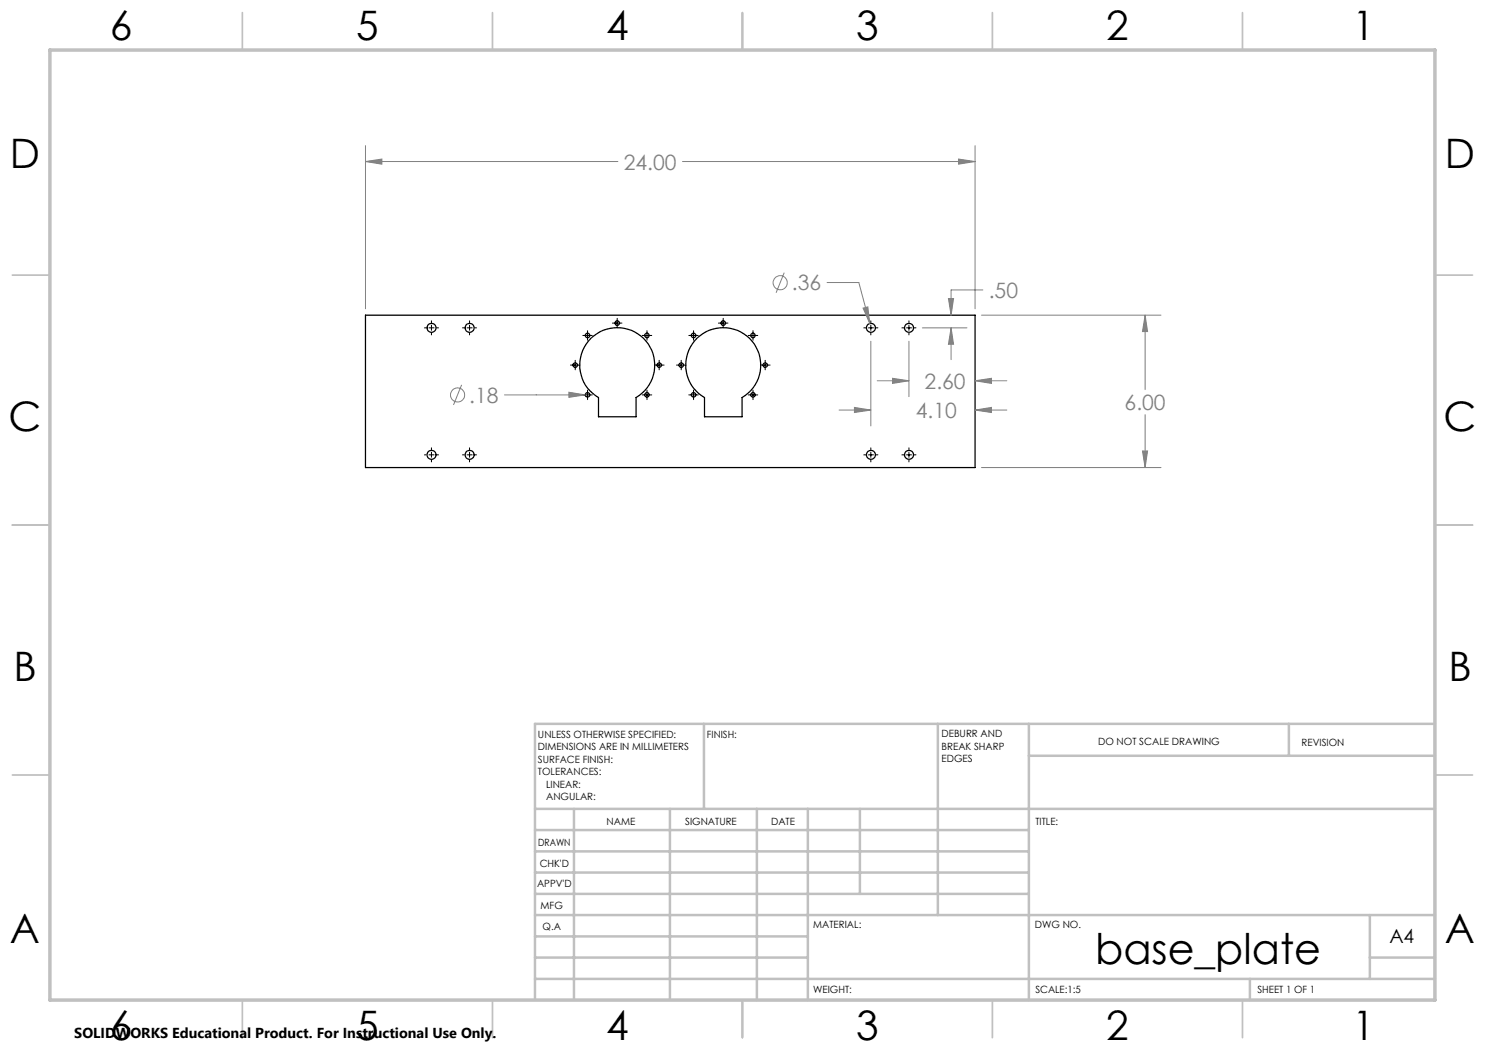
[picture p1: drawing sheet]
<svg xmlns="http://www.w3.org/2000/svg" width="297mm" height="210mm" viewBox="0 0 297 210" stroke-linecap="round" stroke-linejoin="round" font-family="sans-serif">
<g fill="none" stroke="#000" stroke-width=".25">
<path d="M73.1 63h121.9v30.5h-121.9zM118.2 67.7a7.5 7.5 0 0 1 11.2 .8 7.5 7.5 0 0 1-2.2 11v3.9h-7.5v-3.9a7.5 7.5 0 0 1-1.5-11.8zM139.4 67.7a7.5 7.5 0 0 1 11.2 .8 7.5 7.5 0 0 1-2.2 11v3.9h-7.5v-3.9a7.5 7.5 0 0 1-1.5-11.8z"/>
<circle cx="86.3" cy="65.6" r=".9"/>
<circle cx="93.9" cy="65.6" r=".9"/>
<circle cx="115" cy="73" r=".46"/>
<circle cx="117.5" cy="79" r=".45"/>
<circle cx="117.5" cy="67.1" r=".46"/>
<circle cx="123.5" cy="64.6" r=".44"/>
<circle cx="129.4" cy="79" r=".45"/>
<circle cx="129.4" cy="67.1" r=".46"/>
<circle cx="131.9" cy="73" r=".44"/>
<circle cx="136.3" cy="73" r=".45"/>
<circle cx="138.7" cy="79" r=".46"/>
<circle cx="138.7" cy="67.1" r=".46"/>
<circle cx="144.6" cy="64.6" r=".46"/>
<circle cx="150.6" cy="79" r=".44"/>
<circle cx="150.6" cy="67.1" r=".44"/>
<circle cx="153.1" cy="73" r=".44"/>
<circle cx="174.2" cy="65.6" r=".89"/>
<circle cx="181.8" cy="65.6" r=".89"/>
<circle cx="86.3" cy="91" r=".9"/>
<circle cx="93.9" cy="91" r=".9"/>
<circle cx="174.2" cy="91" r=".9"/>
<circle cx="181.8" cy="91" r=".9"/>
</g>
<g fill="none" stroke="#808080" stroke-width=".2">
<path d="M73.1 32.3l3.3-.5v1zM73.1 29.1v32.7M73.1 32.3h50.5M136.5 32.3h58.5M191.7 31.8l3.3 .5-3.3 .5zM195 29.1v32.7M156.8 54.5l-1.6 4.1M165.4 56.5h6.4l2.2 8.2M189.7 59.7h1l-.5 3.3zM196.6 58h-6.4v5M92.3 77l-1.6 4M100.9 79h16.2"/>
<path d="M113.8 78.4l3.3 .6-3.3 .5zM172.6 61.6l1-.2 .4 3.3zM174.2 68.3v16.9M175.4 76.2h6.4M178.5 75.7l3.3 .5-3.3 .5zM181.8 68.3v11M184.5 65.6h8.9M190.2 65.6l.5 3.3h-1zM190.2 65.6v6.3M195 76.2l3.3-.5v1zM195 76.2h6.4M196.3 63h35.9"/>
<path d="M229 63l.5 3.3h-1zM229 63v14.9M167.8 82h6.4M170.9 81.5l3.3 .5-3.3 .5zM195 82l3.3-.5v1zM195 82h6.4M196.3 93.5h35.9M228.5 90.2h1l-.5 3.3zM229 82.9v10.6"/>
<circle cx="156" cy="56.6" r="1.41"/>
<circle cx="91.5" cy="79" r="1.41"/>
</g>
<g fill="none" stroke="#000" stroke-width=".2">
<path d="M84.9 65.6h.4M85.8 65.6h1M86.3 64.2v.3M86.3 65v1.1M86.3 66.6v.4M87.3 65.6h.4M92.5 65.6h.4M93.4 65.6h1M93.9 64.2v.3M93.9 65v1.1M93.9 66.6v.4M94.9 65.6h.4"/>
<path d="M114.1 73h1.9M115 72.1v1.9M116.6 67.1h1.9M116.6 79h1.9M117.5 66.1v1.9M117.5 78v1.9M122.5 64.6h1.9M123.4 63.7v1.9M128.4 67.1h2M128.4 79h2M129.4 66.1v1.9M129.4 78v1.9"/>
<path d="M130.9 73h1.9M131.8 72.1v1.9M135.3 73h1.9M136.2 72.1v1.9M137.8 67.1h1.9M137.8 79h1.9M138.7 66.1v1.9M138.7 78v1.9M143.7 64.6h1.9M144.6 63.7v1.9M149.6 67.1h2M149.6 79h2"/>
<path d="M150.6 66.1v1.9M150.6 78v1.9M152.1 73h1.9M153 72.1v1.9M172.8 65.6h.4M173.7 65.6h1M174.2 64.2v.3M174.2 65v1.1M174.2 66.6v.4M175.2 65.6h.4M180.4 65.6h.4M181.3 65.6h1"/>
<path d="M181.8 64.2v.3M181.8 65v1.1M181.8 66.6v.4M182.8 65.6h.4M84.9 91h.4M85.8 91h1M86.3 89.6v.3M86.3 90.4v1.1M86.3 92v.4M87.3 91h.4M92.5 91h.4M93.4 91h1"/>
<path d="M93.9 89.6v.3M93.9 90.4v1.1M93.9 92v.4M94.9 91h.4M172.8 91h.4M173.7 91h1M174.2 89.6v.3M174.2 90.4v1.1M174.2 92v.4M175.2 91h.4M180.4 91h.4M181.3 91h1"/>
<path d="M181.8 89.6v.3M181.8 90.4v1.1M181.8 92v.4M182.8 91h.4"/>
</g>
<g fill="none" stroke="#c0c0c0" stroke-width=".35">
<path d="M48.5 2.5v7.5M98.5 2.5v7.5M148.5 2.5v7.5M198.5 2.5v7.5M248.5 2.5v7.5M2.5 55h7.5M287 55h7.5M2.5 105h7.5M287 105h7.5M2.5 155h7.5M287 155h7.5M48.5 200v7.5"/>
<path d="M98.5 200v7.5M148.5 200v7.5M198.5 200v7.5M248.5 200v7.5"/>
</g>
<g fill="none" stroke="#c0c0c0" stroke-width=".5">
<path d="M140.8 144.8v17M187.6 144.8v38.2M205.8 144.8v55.2M205.8 151.2h81.2M257.8 144.8v6.4M287 144.8h-180v55.2M107 161.8h180M107 178.8h98.8M107 174.5h98.8M107 170.3h98.8M107 166h98.8M114.8 161.8v38.2"/>
<path d="M134 161.8v38.2M151.4 161.8v38.2M161.6 161.8v38.2M172 161.8v17M107 195.8h180M107 191.5h54.6M107 187.3h54.6M107 183h180M250 195.8v4.2M274 191.5h13M274 183v12.8"/>
</g>
<path d="M10 10h277v190h-277z" fill="none" stroke="#c0c0c0" stroke-width=".7"/>
<path d="M228.5 90.2h1l-.5 3.3zM229 63l.5 3.3h-1zM191.7 31.8l3.3 .5-3.3 .5zM73.1 32.3l3.3-.5v1zM172.6 61.6l1.4 3.1-.4-3.3zM178.5 75.7l3.3 .5-3.3 .5zM195 76.2l3.3-.5v1zM170.9 81.5l3.3 .5-3.3 .5zM195 82l3.3-.5v1zM190.2 65.6l.5 3.3h-1zM189.7 59.7h1l-.5 3.3zM113.8 78.4v1.1l3.3-.5z" fill="#808080"/>
<text font-size="8.5" x="219" y="192.7">base_plate</text>
<g font-size="8.1">
<text x="22" y="8">6</text>
<text x="71.2" y="8">5</text>
<text x="121.2" y="8">4</text>
<text x="171.3" y="8">3</text>
<text x="221.3" y="8">2</text>
<text x="270.5" y="8">1</text>
<text x="2" y="33.6">D</text>
<text x="289" y="33.6">D</text>
<text x="1.7" y="86.1">C</text>
<text x="288.7" y="86.1">C</text>
<text x="2.7" y="136.1">B</text>
<text x="289.7" y="136.1">B</text>
<text x="2" y="188.6">A</text>
<text x="289" y="188.6">A</text>
<text x="22" y="208">6</text>
<text x="71.2" y="208">5</text>
<text x="121.2" y="208">4</text>
<text x="171.3" y="208">3</text>
<text x="221.3" y="208">2</text>
<text x="270.5" y="208">1</text>
</g>
<g font-size="4.2" fill="#808080">
<text x="124.8" y="33.9">24.00</text>
<text x="158.4" y="58.1">.36</text>
<text x="197.8" y="59.6">.50</text>
<text x="184.9" y="77.7">2.60</text>
<text x="93.9" y="80.5">.18</text>
<text x="183.2" y="83.6">4.10</text>
<text x="224.9" y="82">6.00</text>
</g>
<text font-size="3.9" x="277.9" y="188.5">A4</text>
<text font-size="2.9" x="14.9" y="207.6">SOLIDWORKS Educational Product. For Instructional Use Only.</text>
<g font-size="2">
<text x="107.6" y="147.6">UNLESS OTHERWISE SPECIFIED:</text>
<text x="141.4" y="147.6">FINISH:</text>
<text x="188.3" y="147.5">DEBURR AND</text>
<text x="188.3" y="150">BREAK SHARP</text>
<text x="219.6" y="149">DO NOT SCALE DRAWING</text>
<text x="260.3" y="149.2">REVISION</text>
<text x="107.6" y="150.1">DIMENSIONS ARE IN MILLIMETERS</text>
<text x="107.6" y="152.6">SURFACE FINISH:</text>
<text x="107.6" y="155.1">TOLERANCES:</text>
<text x="188.3" y="152.5">EDGES</text>
<text x="109.2" y="157.6">LINEAR:</text>
<text x="109.2" y="160.1">ANGULAR:</text>
<text x="121.3" y="165">NAME</text>
<text x="137" y="164.9">SIGNATURE</text>
<text x="154.2" y="164.9">DATE</text>
<text x="207.1" y="164.9">TITLE:</text>
<text x="107.6" y="169.1">DRAWN</text>
<text x="107.9" y="173.3">CHK'D</text>
<text x="107.4" y="177.4">APPV'D</text>
<text x="108.1" y="181.8">MFG</text>
<text x="108.5" y="186">Q.A</text>
<text x="162.6" y="185.5">MATERIAL:</text>
<text x="207" y="185.5">DWG NO.</text>
<text x="162.6" y="198.5">WEIGHT:</text>
<text x="207.1" y="198.6">SCALE:1:5</text>
<text x="251.5" y="198.6">SHEET 1 OF 1</text>
</g>
</svg>
